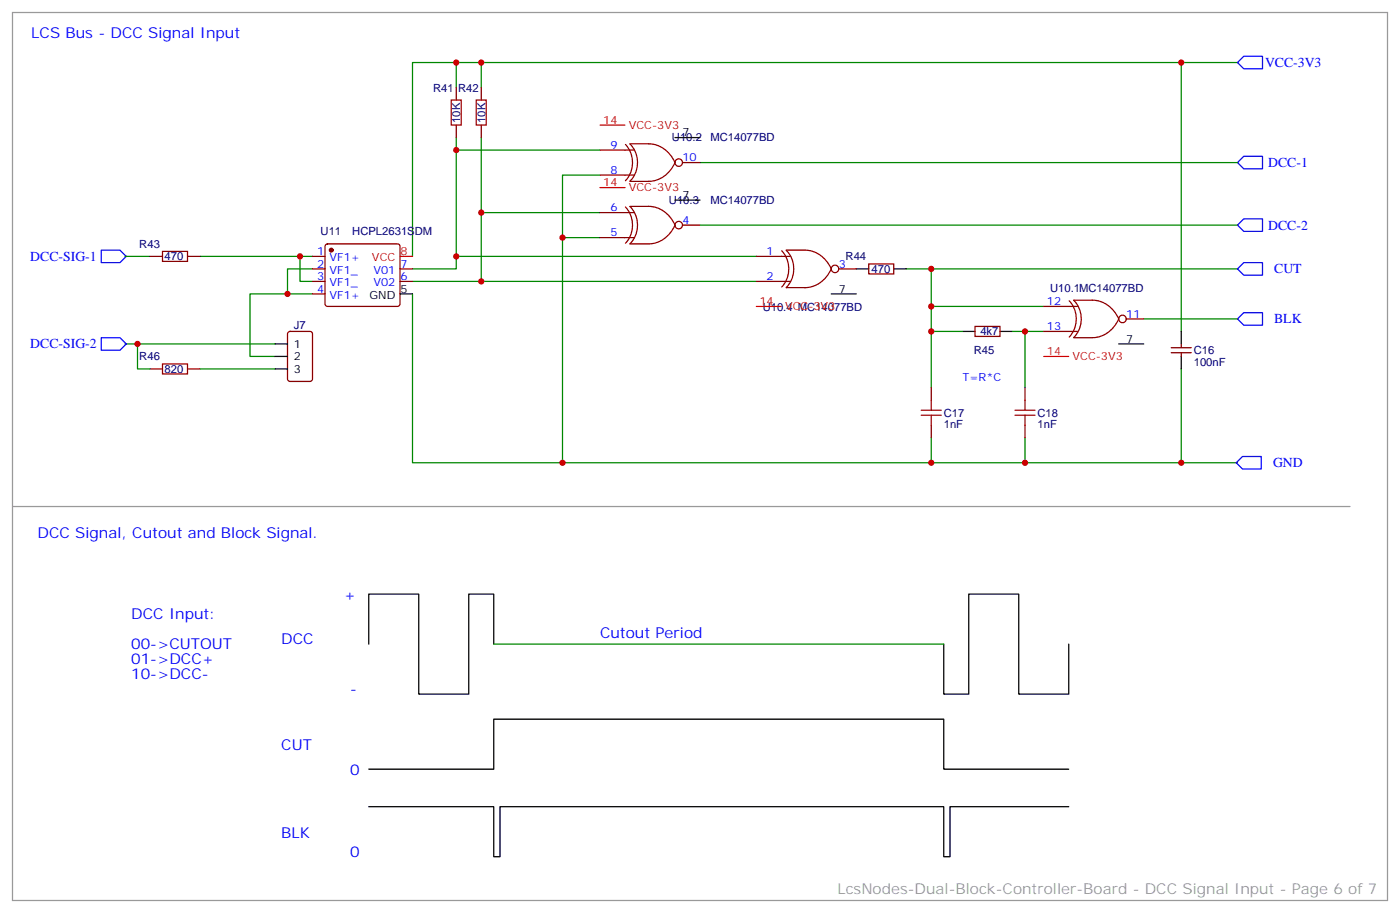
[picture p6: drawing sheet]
<svg xmlns="http://www.w3.org/2000/svg" width="395mm" height="258mm" viewBox="0 0 395 258" stroke-linecap="round" stroke-linejoin="round" font-family="sans-serif">
<g fill="none" stroke="#008700" stroke-width=".35">
<path d="M128.8 17.6v7.1M135.8 17.6v7.1M333.4 17.6v75.9M349.2 17.6h-232.8v54.7M128.8 38.8v33.5M135.8 38.8v40.6M128.8 42.3h40.5M135.8 60h33.5M169.3 49.4h-10.6v81.1M197.6 45.9h151.6M35.3 72.3h7M56.4 72.3h31.8"/>
<path d="M84.7 72.3v7.1h3.5M88.2 75.8h-7.1v7.1M116.4 79.4h97M158.7 67h10.6M197.6 63.5h151.6M213.4 72.3h-84.6v3.5h-12.4M255.8 75.8h7v33.6M262.8 75.8h86.4M35.3 97h3.5v7.1h3.5M38.8 97h38.8M88.2 82.9h-17.6v17.6h7M116.4 82.9v47.6h232.8"/>
<path d="M262.8 93.5h8.8M262.8 86.4h31.8M285.8 93.5h3.5M294.6 93.5h-5.3v15.9M322.8 90h26.4M56.4 104.1h21.2M333.4 104.1v26.4M262.8 123.5v7M289.3 123.5v7M139.3 181.7h127"/>
</g>
<path d="M127.4 28.2h2.8v7.1h-2.8zM134.4 28.2h2.8v7.1h-2.8zM45.9 70.9h7v2.8h-7zM45.9 102.7h7v2.8h-7zM260 117.1h5.6M260 115.7h5.6M262.8 112.9v2.8M262.8 117.1v2.8M286.5 117.1h5.6M286.5 115.7h5.6M289.3 112.9v2.8M289.3 117.1v2.8" fill="none" stroke="#a10000" stroke-width=".35"/>
<g fill="none" stroke="#870000" stroke-width=".35">
<path d="M128.8 24.7v3.5M128.8 35.3v3.5M135.8 24.7v3.5M135.8 35.3v3.5M169.3 60h9.6M169.3 49.4h9.6M169.3 42.3h9.6M176.5 58.4a7.5 7.5 0 0 1 0 10.2M176.5 40.7a7.5 7.5 0 0 1 0 10.3M177.8 58.2h5.3a8.4 8.4 0 0 1 7.4 5.3 8.4 8.4 0 0 1-7.4 5.3h-5.3a7.5 7.5 0 0 0 0-10.6zM177.8 40.6h5.3a8.4 8.4 0 0 1 7.4 5.3 8.4 8.4 0 0 1-7.4 5.3l-5.3-.1a7.5 7.5 0 0 0 0-10.5zM192.6 45.9h5"/>
<path d="M42.3 72.3h3.6M52.9 72.3h3.5M88.2 72.3h3.5M88.2 75.8h3.5M88.2 79.4h3.5M92 69l.4-.2h19.8l.5 .2 .2 .5v16.2l-.2 .5-.5 .2h-19.8l-.5-.2-.2-.5v-16.2zM112.9 75.8h3.5M112.9 79.4h3.5M169.3 67h9.6M192.6 63.5h5M213.4 72.3h9.6M213.4 79.4h9.6"/>
<path d="M220.6 70.7a7.5 7.5 0 0 1 0 10.3M236.7 75.8h5M245.2 74.4h7v2.9h-7zM81.4 93.7l.4-.2h5.7l.6 .4 .1 13-.5 .6-5.9 .1-.6-.5-.1-12.9zM88.2 82.9h3.5M221.9 81.1a7.5 7.5 0 0 0 0-10.5h5.3a8.4 8.4 0 0 1 7.4 5.2 8.4 8.4 0 0 1-7.4 5.3h-5.3M275.2 92.1h7v2.8h-7zM294.6 86.4h9.5M294.6 93.5h9.5M301.7 84.8a7.5 7.5 0 0 1 0 10.3M303 84.7a7.5 7.5 0 0 1 0 10.5M303 84.7h5.3a8.4 8.4 0 0 1 7.4 5.3 8.4 8.4 0 0 1-7.4 5.2h-5.3"/>
<path d="M317.9 90h4.9M330.6 99.5h5.6M330.6 98.1h5.6M333.4 97v1.1M333.4 99.5v1M42.3 104.1h3.6M52.9 104.1h3.5M262.8 109.4v3.5M262.8 119.9v3.6M289.3 109.4v3.5M289.3 119.9v3.6"/>
<circle cx="191.6" cy="45.9" r="1.06"/>
<circle cx="191.6" cy="63.5" r="1.06"/>
<circle cx="235.7" cy="75.8" r="1.06"/>
<circle cx="316.8" cy="90" r="1.06"/>
</g>
<circle cx="93.5" cy="70.6" r=".53" fill="#870000" stroke="#870000" stroke-width=".35"/>
<g fill="none" stroke="#000" stroke-width=".35">
<path d="M190.5 38.8h7.1M190.5 56.4h7.1M241.7 75.8h3.5M252.2 75.8h3.6M77.6 97h3.5M112.9 82.9h3.5M234.6 82.9h7.1M271.6 93.5h3.6M282.2 93.5h3.6M315.7 97h7.1M333.4 93.5v3.5M77.6 104.1h3.5"/>
<path d="M77.6 100.5h3.5M333.4 100.5v3.6M104.1 181.7v-14.1h14.1v28.2h14.1v-28.2h7v14.1M266.3 181.7v14.1h7.1v-28.2h14.1v28.2h14.1v-14.1M104.1 217h35.2v-14.2h127v14.2h35.3M104.1 227.5h35.2v14.2h1.8v-14.2h125.2v14.2h1.8v-14.2h33.5"/>
</g>
<path d="M169.3 35.3h7.1M169.3 52.9h7.1M112.9 72.3h3.5M213.4 86.4h7.1M294.6 100.5h7" fill="none" stroke="#f00" stroke-width=".35"/>
<path d="M349.2 17.6l1.8-1.7h5.3v3.5h-5.3zM349.2 45.9l1.8-1.8h5.3v3.5h-5.3zM28.6 70.6h5.3l1.7 1.7-1.7 1.8h-5.3zM349.2 75.8l1.8-1.7h5.3v3.5h-5.3zM349.2 63.5l1.8-1.8h5.3v3.6h-5.3zM28.6 95.2h5.3l1.7 1.8-1.7 1.8h-5.3zM349.2 90l1.8-1.8h5.3v3.5h-5.3zM350.7 128.8h5.3v3.5h-5.3l-1.8-1.8z" fill="none" stroke="#00f" stroke-width=".35"/>
<path d="M3.5 3.5h388.1v250.5h-388.1zM3.5 142.9h377.5" fill="none" stroke="#999" stroke-width=".35"/>
<g fill="#c00">
<circle cx="135.8" cy="79.4" r=".88"/>
<circle cx="128.8" cy="72.3" r=".88"/>
<circle cx="84.7" cy="72.3" r=".88"/>
<circle cx="81.1" cy="82.9" r=".88"/>
<circle cx="262.8" cy="130.5" r=".88"/>
<circle cx="289.3" cy="130.5" r=".88"/>
<circle cx="289.3" cy="93.5" r=".88"/>
<circle cx="333.4" cy="130.5" r=".88"/>
<circle cx="262.8" cy="75.8" r=".88"/>
<circle cx="262.8" cy="93.5" r=".88"/>
<circle cx="262.8" cy="86.4" r=".88"/>
<circle cx="128.8" cy="17.6" r=".88"/>
<circle cx="135.8" cy="17.6" r=".88"/>
<circle cx="128.8" cy="42.3" r=".88"/>
<circle cx="135.8" cy="60" r=".88"/>
<circle cx="158.8" cy="130.5" r=".88"/>
<circle cx="158.8" cy="67" r=".88"/>
<circle cx="333.4" cy="17.6" r=".88"/>
<circle cx="38.8" cy="97" r=".88"/>
</g>
<g font-size="4.2" fill="#00f">
<text x="8.8" y="10.6">LCS Bus - DCC Signal Input</text>
<text x="10.6" y="151.7">DCC Signal, Cutout and Block Signal.</text>
<text x="97" y="169.3">+</text>
<text x="37" y="174.6">DCC Input:</text>
<text x="169.3" y="179.9">Cutout Period</text>
<text x="37" y="183.1">00-&gt;CUTOUT</text>
<text x="79.4" y="181.7">DCC</text>
<text x="37" y="187.3">01-&gt;DCC+</text>
<text x="37" y="191.6">10-&gt;DCC-</text>
<text x="98.8" y="195.8">-</text>
<text x="79.4" y="211.7">CUT</text>
<text x="98.8" y="218.7">0</text>
<text x="79.4" y="236.4">BLK</text>
<text x="98.8" y="241.7">0</text>
</g>
<text font-size="4.2" fill="#999" x="236.4" y="252.2">LcsNodes-Dual-Block-Controller-Board - DCC Signal Input - Page 6 of 7</text>
<g font-size="3.9" fill="#00f">
<text x="357" y="18.9">VCC-3V3</text>
<text x="357.9" y="47.1">DCC-1</text>
<text x="357.9" y="64.7">DCC-2</text>
<text x="8.5" y="73.6">DCC-SIG-1</text>
<text x="359.6" y="77.1">CUT</text>
<text x="359.6" y="91.2">BLK</text>
<text x="8.5" y="98.3">DCC-SIG-2</text>
<text x="359.3" y="131.8">GND</text>
</g>
<g font-size="3.2" fill="#000080">
<text x="122.2" y="25.8">R41</text>
<text x="129.3" y="25.8">R42</text>
<text x="129.9" y="34.7" transform="rotate(-90 129.9 34.7)">10K</text>
<text x="137" y="34.7" transform="rotate(-90 137 34.7)">10K</text>
<text x="189.6" y="39.9">U10.2</text>
<text x="200.5" y="39.9">MC14077BD</text>
<text x="188.8" y="57.6">U10.3</text>
<text x="200.5" y="57.5">MC14077BD</text>
<text x="39.3" y="69.9">R43</text>
<text x="90.5" y="66.4">U11</text>
<text x="99.4" y="66.4">HCPL2631SDM</text>
<text x="46.5" y="73.5">470</text>
<text x="238.6" y="73.5">R44</text>
<text x="246" y="77.1">470</text>
<text x="296.4" y="82.3">U10.1MC14077BD</text>
<text x="215.2" y="87.6">U10.4 MC14077BD</text>
<text x="82.9" y="92.9">J7</text>
<text x="276.7" y="94.6">4k7</text>
<text x="39.3" y="101.7">R46</text>
<text x="274.8" y="100">R45</text>
<text x="336.9" y="99.9">C16</text>
<text x="46.5" y="105.2">820</text>
<text x="336.9" y="103.1">100nF</text>
<text x="266.3" y="117.5">C17</text>
<text x="292.8" y="117.5">C18</text>
<text x="266.3" y="120.8">1nF</text>
<text x="292.8" y="120.8">1nF</text>
</g>
<g font-size="3.2" fill="#f00">
<text x="170.2" y="34.9">14</text>
<text x="177.4" y="36.3">VCC-3V3</text>
<text x="170.2" y="52.6">14</text>
<text x="177.4" y="54">VCC-3V3</text>
<text x="113.1" y="72">8</text>
<text x="105" y="73.7">VCC</text>
<text x="214.3" y="86.1">14</text>
<text x="221.5" y="87.5">VCC-3V3</text>
<text x="295.5" y="100.2">14</text>
<text x="302.7" y="101.6">VCC-3V3</text>
</g>
<g font-size="3.2" fill="#00f">
<text x="172.3" y="42">9</text>
<text x="192.6" y="45.5">10</text>
<text x="172.3" y="49">8</text>
<text x="172.3" y="59.6">6</text>
<text x="192.6" y="63.1">4</text>
<text x="89.5" y="72">1</text>
<text x="172.3" y="66.7">5</text>
<text x="216.4" y="72">1</text>
<text x="89.5" y="75.5">2</text>
<text x="93" y="73.7">VF1+</text>
<text x="93" y="77.3">VF1_</text>
<text x="105.4" y="77.3">V01</text>
<text x="113.1" y="75.5">7</text>
<text x="236.7" y="75.5">3</text>
<text x="89.5" y="79">3</text>
<text x="89.5" y="82.6">4</text>
<text x="93" y="80.8">VF1_</text>
<text x="105.4" y="80.8">V02</text>
<text x="113.1" y="79">6</text>
<text x="216.4" y="79">2</text>
<text x="93" y="84.3">VF1+</text>
<text x="295.5" y="86.1">12</text>
<text x="317.9" y="89.6">11</text>
<text x="295.5" y="93.1">13</text>
<text x="271.6" y="107.6">T=R*C</text>
</g>
<g font-size="3.2">
<text x="192.6" y="38.5">7</text>
<text x="192.6" y="56.1">7</text>
<text x="113.1" y="82.6">5</text>
<text x="236.7" y="82.6">7</text>
<text x="104.3" y="84.3">GND</text>
<text x="82.9" y="98.1">1</text>
<text x="82.9" y="101.6">2</text>
<text x="317.9" y="96.7">7</text>
<text x="82.9" y="105.1">3</text>
</g>
</svg>
